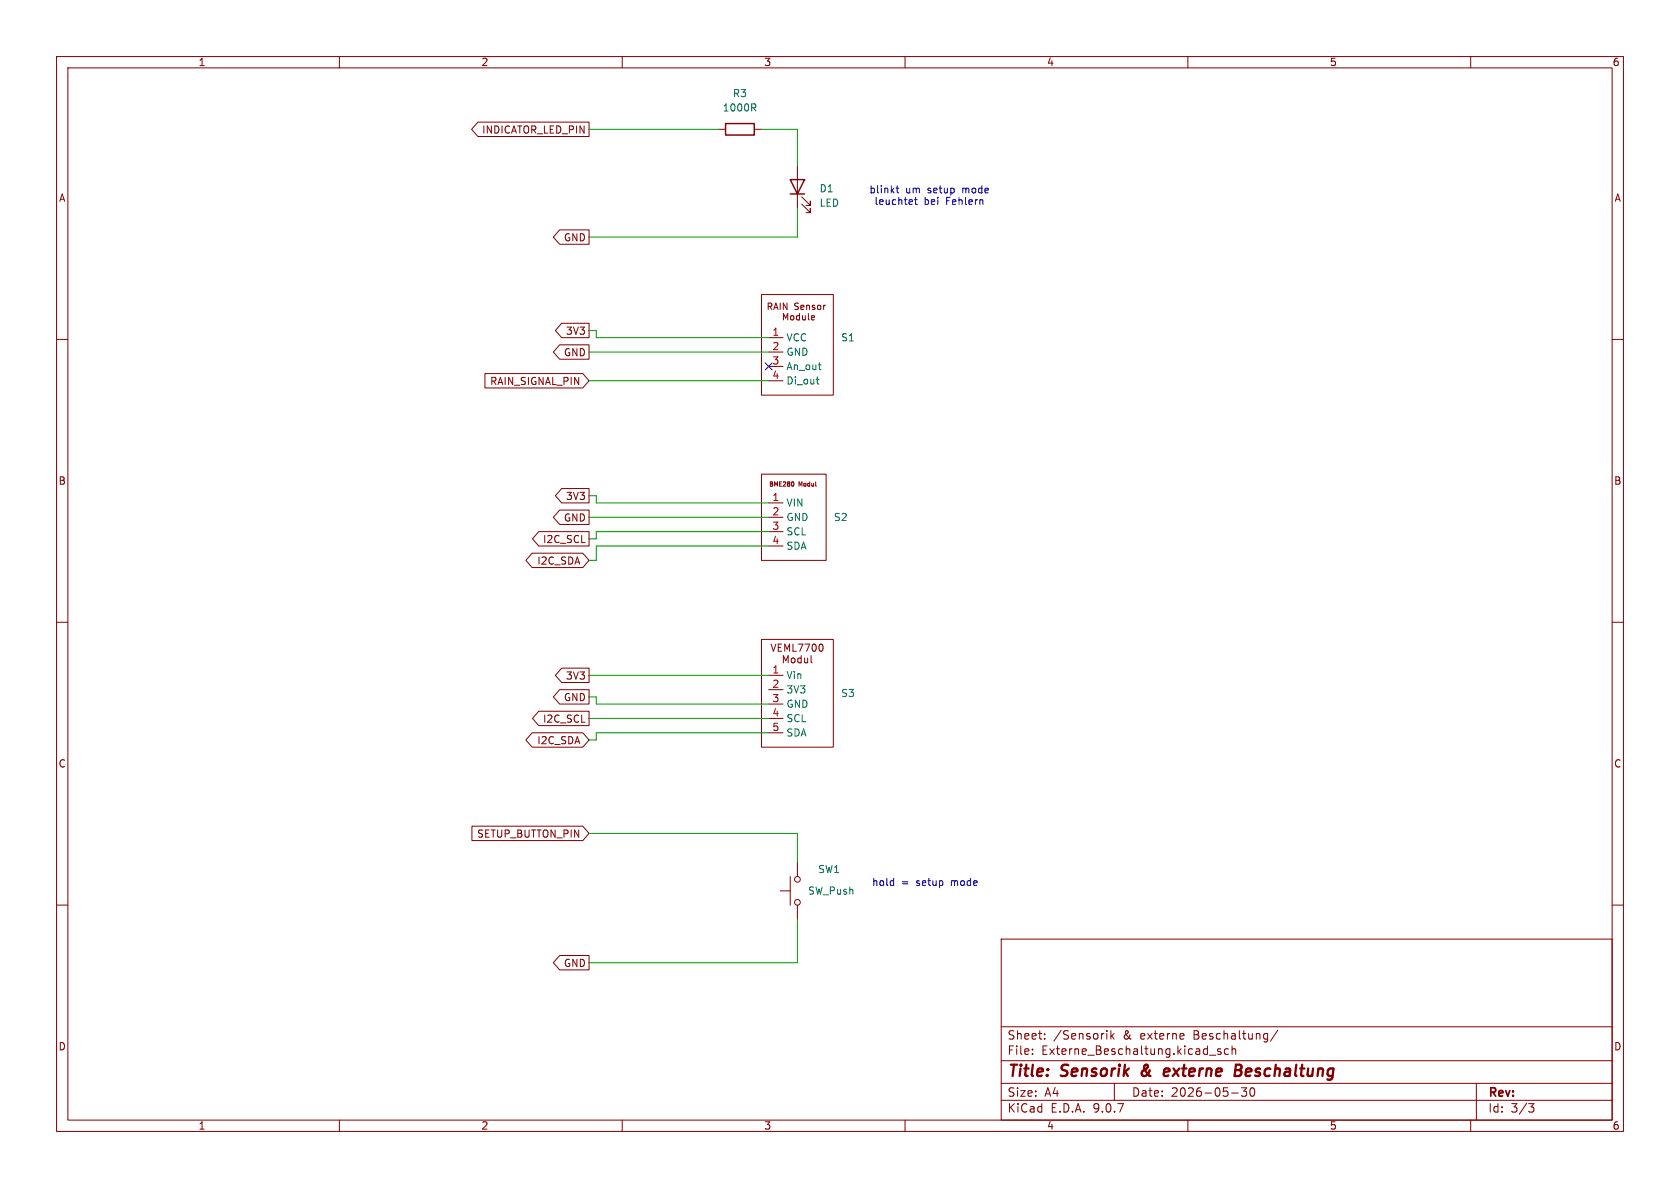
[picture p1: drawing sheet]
<svg xmlns="http://www.w3.org/2000/svg" width="297mm" height="210mm" viewBox="0 0 297 210" stroke-linecap="round" stroke-linejoin="round" font-family="sans-serif">
<g fill="none" stroke="#840000" stroke-width=".18">
<path d="M10 10h277v190h-277zM12 12h273v186h-273zM60 10v2M110 10v2M160 10v2M210 10v2M260 10v2M84.5 21.6h19.6v2.5h-19.6l-1.1-1.2zM127 22.9h1.3M133.3 22.9h1.3M141 29.2v7.6M141.7 36.1l1.6 1.5v-.8v.8h-.8"/>
<path d="M141.7 34.8l1.6 1.5v-.7v.7h-.8M98.9 40.6h5.2v2.6h-5.2l-1.1-1.3zM99.3 57.1h4.8v2.6h-4.8l-1.1-1.3zM134.6 52.1h12.7v17.8h-12.7zM135.8 54.2l.6-.1v-.4l-.6-.1v1.1M135.9 59.7h2.5M136.1 54.2l.4 .5M136.8 54.7l.4-1.1 .3 1.1M137.9 53.6v1.1M138.5 55.4v1.2M139.1 53.6v1.1l-.6-1.1v1.1M139.3 55.4v1.2"/>
<path d="M139.8 56.4l.2 .2 .3-.2M140.8 56.4l.2 .2 .3-.1M141.1 53.6h-.4l-.2 .2 .1 .3 .4 .1M141.3 55.4v1.2M141.9 56.4l.1 .2 .4-.2M142.1 54.2l-.1-.2h-.4v.6M142.4 55.8v.8M142.6 54.1l.4-.1 .1 .7M142.6 54v.7M142.9 55.4v1l.2 .2M143.5 56.4l.1 .2 .3-.1M144 54h-.4v.3"/>
<path d="M144.5 54.5v-.3l.2-.2 .4 .1v.4M145.6 54v.7M145.9 54l-.3 .2M10 60h2M85.7 66h17.3l1.1 1.3-1.1 1.3h-17.3zM98.9 61h5.2v2.5h-5.2l-1.1-1.3zM135.9 62.2h2.5M135.9 64.8h2.5M135.9 67.3h2.5M285 60h2M94.1 97.8h8.9l1.1 1.3-1.1 1.2h-8.9l-1.1-1.2zM95.2 94h8.9v2.5h-8.9l-1.1-1.2z"/>
<path d="M98.9 90.2h5.2v2.5h-5.2l-1.1-1.3zM99.3 86.4h4.8v2.5h-4.8l-1.1-1.3zM134.6 83.8h11.4v15.3h-11.4zM135.9 88.9h2.5M135.9 91.4h2.5M135.9 94h2.5M135.9 96.5h2.5M140.2 85.2l.2 .3-.2 .4M10 110h2M99.3 118.1h4.8v2.6h-4.8l-1.1-1.3zM134.6 113h12.7v19.1h-12.7zM135.9 119.4h2.5"/>
<path d="M136.3 113.9l.4 1.2 .5-1.2M137.6 114.5h.4M138.2 113.9h-.6v1.2h.6M138.5 117.2v-1.3l.4 .9 .4-.9v1.3M138.7 115.1v-1.2l.5 .9 .4-.9v1.2M139.9 116.4l.2-.1 .4 .1v.5l-.1 .2-.3 .1-.2-.1zM140.2 113.9v1.2h.6M141.1 113.9h.8l-.5 1.2M141.6 116.4l-.3-.1-.3 .3 .2 .5h.4M141.6 115.9v1.3M142.2 116.3l.1 .8 .3 .1 .2-.1M142.3 113.9h.8l-.5 1.2"/>
<path d="M142.8 116.3v.9M143.4 115.9v1.1l.2 .2M143.8 113.9h.1a.68 .68 0 0 1 .4 .6 .68 .68 0 0 1-.4 .6 .84 .84 0 0 1-.1-1.2zM144.9 114l.2-.1a.68 .68 0 0 1 .4 .6 .68 .68 0 0 1-.4 .6l-.2-.1-.1-.4zM285 110h2M94.1 129.5h8.9l1.1 1.3-1.1 1.3h-8.9l-1.1-1.3zM95.2 125.7h8.9v2.6h-8.9l-1.1-1.3zM98.9 121.9h5.2v2.6h-5.2l-1.1-1.3zM135.9 121.9h2.5M135.9 124.5h2.5M135.9 127h2.5M135.9 129.5h2.5"/>
<path d="M83.4 146h19.6l1.1 1.3-1.1 1.3h-19.6zM137.9 157.5h1.8M139.7 154.9v5.1M141 152.4v2.5M10 160h2M98.9 168.9h5.2v2.6h-5.2l-1.1-1.3zM141 160v2.6M177 166h108v32h-108zM285 160h2M60 198v2M110 198v2M160 198v2"/>
<path d="M177 194.5h108M177 191.5h108M177 187.5h108M177 181.5h108M182.5 186.3v.1M182.5 185.5v.1M184.7 183.6v.1M184.7 182.8v.1M195.7 182.2v.1M195.7 182.7v1M196.4 182.2v1.5M196.5 183.1l.5 .6"/>
<path d="M197 182.7l-.6 .6M197 191.5v3M210 198v2M213.8 186.5h1.2M215.8 185.5l-.3-.1-.3 .2 .1 .2 .5 .2v.3h-.6M217.2 185.5l-.5-.1-.2 .3v.4l.1 .2h.6M217.7 193.2h1.2M217.8 185.5l.2-.1 .4 .1 .1 .9M217.8 184.9v1.5M219.5 192.3h.9l-.5 .6 .4 .1v.7l-.2 .1h-.4l-.2-.1M221.1 192.4a.81 .81 0 0 0 .4 1.4l.2-.1 .1-.5-.1-.8M225.9 182.1l-1.3 2"/>
<path d="M260 198v2M261 191.5v6.5M270.2 195.1h1l-.5 .6 .4 .1 .1 .5-.3 .3h-.4"/>
<circle cx="141" cy="159.5" r=".51"/>
<circle cx="141" cy="155.4" r=".51"/>
</g>
<path d="M202 189.4a.53 .53 0 0 0 0 .7M206.7 189l-.2-.1-.6 .1-.2 .9 .3 .3 .6-.1M206.7 189.4l-.9 .1M218.4 189.2h.7M218.5 188.2h.7a.49 .49 0 0 1 .3 .5 .49 .49 0 0 1-.4 .5l.2 .1a.58 .58 0 0 1-.3 .9h-.7z" fill="none" stroke="#840000" stroke-width=".4"/>
<path d="M128.3 21.8h5v2.1h-5zM139.7 31.8h2.5l-1.2 2.5zM139.7 34.3h2.5" fill="none" stroke="#840000" stroke-width=".25"/>
<path d="M133.2 19l.4 .6M133.4 18.4l.2 .2v.3l-.2 .1M144.3 67h.5M144.5 67.8l.3 .1M144.7 64.5h.4M145 65.3h.1" fill="none" stroke="#006464" stroke-width=".18"/>
<g fill="none" stroke="#009600" stroke-width=".18">
<path d="M104.1 22.9h22.9M134.6 22.9h6.4v6.3M141 36.8v5.1h-36.9M104.1 58.4h1.3v1.3h30.5M104.1 67.3h31.8M104.1 62.2h31.8M104.1 87.6h1.3v1.3h30.5M104.1 91.4h31.8M135.9 96.5h-30.5v2.6h-1.3M135.9 94h-30.5v1.3h-1.3M104.1 119.4h31.8M104.1 123.2h1.3v1.3h30.5"/>
<path d="M104.1 127h31.8M135.9 129.5h-30.5v1.3h-1.3M104.1 147.3h36.9v5.1M141 162.6v7.6h-36.9"/>
</g>
<path d="M135.3 64.2l1.2 1.2M136.5 64.2l-1.2 1.2" fill="none" stroke="#000084" stroke-width=".18"/>
<path d="M158.4 33.3h.5M158.6 32.8v1.1l.3 .2M161.3 35.4v.2l-.6 .1M161.7 35.3h.5M161.9 34.9v1.1l.3 .1M157.9 155.7l.1 .1M158 155.3v1.2M158 156.5h-.1" fill="none" stroke="#0000c2" stroke-width=".18"/>
<g font-size="2.8" fill="#840000">
<text x="178" y="190.9">Title:</text>
<text x="187.7" y="190.9">Sensorik</text>
<text x="202.6" y="190.9">&amp;</text>
<text x="207.4" y="190.9">externe</text>
<text x="220.7" y="190.9">Beschaltung</text>
</g>
<g font-size="2.1" fill="#840000">
<text x="178" y="184">Sheet:</text>
<text x="186.2" y="184">/Sensorik</text>
<text x="198.6" y="184">&amp;</text>
<text x="201.8" y="184">externe</text>
<text x="211.3" y="184">Beschaltung/</text>
<text x="178" y="186.7">File:</text>
<text x="184.1" y="186.7">Externe_Beschaltung.kicad_sch</text>
<text x="178" y="196.9">KiCad</text>
<text x="178" y="194.1">Size:</text>
<text x="184.7" y="194.1">A4</text>
<text x="185.7" y="196.9">E.D.A.</text>
<text x="193.3" y="196.9">9.0.7</text>
<text x="200" y="194.1">Date:</text>
<text x="207" y="194.1">2026-05-30</text>
<text x="263" y="194.3">Rev:</text>
<text x="263" y="196.9">Id:</text>
<text x="267.1" y="196.9">3/3</text>
</g>
<g font-size="1.8" fill="#840000">
<text x="35" y="11.9">1</text>
<text x="85" y="11.9">2</text>
<text x="135" y="11.9">3</text>
<text x="185" y="11.9">4</text>
<text x="235" y="11.9">5</text>
<text x="285" y="11.9">6</text>
<text x="85.1" y="23.8">INDICATOR_LED_PIN</text>
<text x="10.3" y="35.9">A</text>
<text x="285.3" y="35.9">A</text>
<text x="99.6" y="42.9">GND</text>
<text x="100" y="59.4">3V3</text>
<text x="99.6" y="63.2">GND</text>
<text x="86.5" y="68.3">RAIN_SIGNAL_PIN</text>
<text x="10.3" y="85.9">B</text>
<text x="100" y="88.6">3V3</text>
<text x="285.3" y="85.9">B</text>
<text x="99.6" y="92.4">GND</text>
<text x="94.9" y="100">I2C_SDA</text>
<text x="95.9" y="96.2">I2C_SCL</text>
<text x="99.6" y="124.1">GND</text>
<text x="100" y="120.3">3V3</text>
<text x="94.9" y="131.8">I2C_SDA</text>
<text x="95.9" y="128">I2C_SCL</text>
<text x="10.3" y="135.9">C</text>
<text x="285.3" y="135.9">C</text>
<text x="84.2" y="148.3">SETUP_BUTTON_PIN</text>
<text x="99.6" y="171.1">GND</text>
<text x="10.3" y="185.9">D</text>
<text x="285.3" y="185.9">D</text>
<text x="35" y="199.9">1</text>
<text x="85" y="199.9">2</text>
<text x="135" y="199.9">3</text>
<text x="185" y="199.9">4</text>
<text x="235" y="199.9">5</text>
<text x="285" y="199.9">6</text>
</g>
<g font-size="1.8" fill="#006464">
<text x="129.5" y="17.4">R3</text>
<text x="127.7" y="19.9">1000R</text>
<text x="144.8" y="34.2">D1</text>
<text x="144.8" y="36.7">LED</text>
<text x="138.9" y="60.6">VCC</text>
<text x="138.9" y="63.1">GND</text>
<text x="138.9" y="65.6">An_out</text>
<text x="148.6" y="60.6">S1</text>
<text x="138.9" y="68.2">Di_out</text>
<text x="138.9" y="89.8">VIN</text>
<text x="138.9" y="92.3">GND</text>
<text x="138.9" y="94.8">SCL</text>
<text x="147.3" y="92.3">S2</text>
<text x="138.9" y="97.4">SDA</text>
<text x="138.9" y="120.2">Vin</text>
<text x="138.9" y="122.8">3V3</text>
<text x="138.9" y="125.3">GND</text>
<text x="148.6" y="123.4">S3</text>
<text x="138.9" y="127.9">SCL</text>
<text x="138.9" y="130.4">SDA</text>
<text x="144.5" y="154.5">SW1</text>
<text x="142.8" y="158.3">SW_Push</text>
</g>
<g font-size="1.8" fill="#0000c2">
<text x="153.6" y="34.4">blinkt</text>
<text x="160.1" y="34.4">um</text>
<text x="164.1" y="34.4">setup</text>
<text x="170.4" y="34.4">mode</text>
<text x="154.5" y="36.4">leuchtet</text>
<text x="163.4" y="36.4">bei</text>
<text x="167.4" y="36.4">Fehlern</text>
<text x="154.1" y="156.8">hold</text>
<text x="159.4" y="156.8">=</text>
<text x="162.1" y="156.8">setup</text>
<text x="168.4" y="156.8">mode</text>
</g>
<g font-size="1.8" fill="#a90000">
<text x="136.5" y="59.4">1</text>
<text x="136.5" y="62">2</text>
<text x="136.5" y="64.5">3</text>
<text x="136.5" y="67.1">4</text>
<text x="136.5" y="88.6">1</text>
<text x="136.5" y="91.2">2</text>
<text x="136.5" y="93.7">3</text>
<text x="136.5" y="96.3">4</text>
<text x="136.5" y="119.1">1</text>
<text x="136.5" y="121.7">2</text>
<text x="136.5" y="124.2">3</text>
<text x="136.5" y="126.7">4</text>
<text x="136.5" y="129.3">5</text>
</g>
<g font-size="1.6" fill="#840000">
<text x="136.9" y="55.9">Sensor</text>
<text x="143.8" y="55.9">Module</text>
</g>
<g font-size="1.1" fill="#840000">
<text x="135.8" y="86.2">BME280</text>
<text x="141.2" y="86.2">Modul</text>
</g>
</svg>
